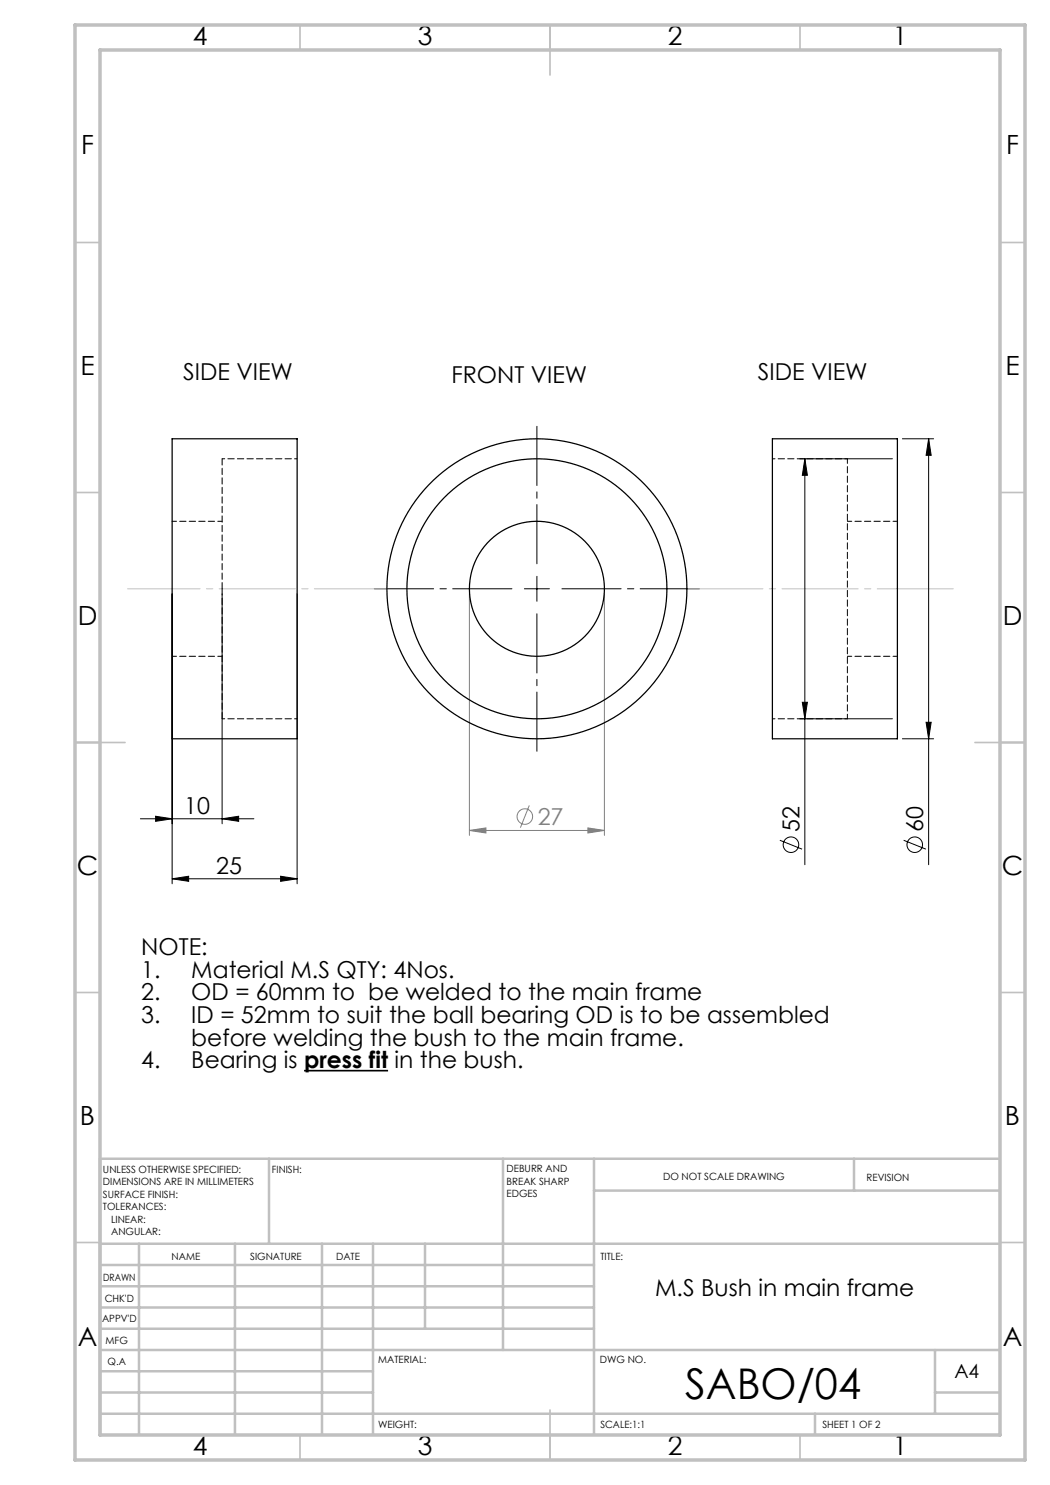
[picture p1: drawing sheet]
<svg xmlns="http://www.w3.org/2000/svg" width="210mm" height="297mm" viewBox="0 0 210 297" stroke-linecap="round" stroke-linejoin="round" font-family="sans-serif">
<g fill="none" stroke="#808080" stroke-width=".2">
<path d="M93.9 118.8v48.3M120.9 118.8v48.3M93.9 166.1l3.3-.5v1zM93.9 166.1h27M105.9 161.1l-1.8 4.4M117.6 165.6l3.3 .5-3.3 .5z"/>
<circle cx="105" cy="163.3" r="1.56"/>
</g>
<g fill="none" stroke="#000" stroke-width=".2">
<path d="M160 91.8h18.5M161 91.8l.5 3.3h-1zM161 91.8v81.1M180.5 87.8h6.2M185.7 87.8l.5 3.3h-1zM185.7 87.8v85.1M34.4 118.8v58M44.4 118.8v46M59.4 118.8v58M104.9 117.8h5M107.4 115.3v5M160 143.8h18.5"/>
<path d="M160.5 140.5h1l-.5 3.3zM180.5 147.8h6.2M185.2 144.5h1l-.5 3.3zM28.1 163.8h22.7M31.1 163.3l3.3 .5-3.3 .5zM34.4 175.8l3.3-.5v1zM34.4 175.8h25M44.4 163.8l3.3-.5v1zM56.1 175.3l3.3 .5-3.3 .5zM156 168.1l4.4 1.7M180.7 168.1l4.5 1.7"/>
<circle cx="158.2" cy="168.9" r="1.56"/>
<circle cx="182.9" cy="168.9" r="1.56"/>
</g>
<path d="M60.8 214.1h16.8" fill="none" stroke="#000" stroke-width=".33"/>
<path d="M102.4 117.8h-27.5M107.4 112.8v-27.5M112.4 117.8h27.5M107.4 122.8v27.5" fill="none" stroke="#000" stroke-width=".2" stroke-dasharray="15.2 1.3 1.3 1.3" stroke-dashoffset="3.4"/>
<path d="M77.4 117.8h-51.9" fill="none" stroke="#c0c0c0" stroke-width=".2" stroke-dasharray="15.2 1.3 1.3 1.3" stroke-dashoffset=".7"/>
<path d="M137.4 117.8h53.2" fill="none" stroke="#c0c0c0" stroke-width=".2" stroke-dasharray="15.2 1.3 1.3 1.3"/>
<g fill="none" stroke="#c0c0c0" stroke-width=".35">
<path d="M60 5v5M110 5v10M160 5v5M15 48.5h5M200 48.5h5M15 98.5h5M200 98.5h5M15 148.5h10M195 148.5h10M15 198.5h5M200 198.5h5M15 248.5h5"/>
<path d="M200 248.5h5M60 287v5M110 282v10M160 287v5"/>
</g>
<g fill="none" stroke="#c0c0c0" stroke-width=".5">
<path d="M53.8 231.8v17M100.6 231.8v38.2M118.8 231.8v55.2M118.8 238.1h81.2M170.8 231.8v6.3M200 231.8h-180v55.2M20 248.8h180M20 257.3h98.8M20 253h98.8M27.8 248.8v38.2M47 248.8v38.2M64.4 248.8v38.2"/>
<path d="M74.6 248.8v38.2M85 248.8v17M20 265.8h98.8M20 261.5h98.8M20 278.5h54.6M20 274.3h54.6M20 270h180M187 278.5h13M187 270v12.8M20 282.8h180M163 282.8v4.2"/>
</g>
<path d="M15 5h190v287h-190zM20 10h180v277h-180z" fill="none" stroke="#c0c0c0" stroke-width=".7"/>
<g fill="#000">
<path d="M185.2 144.5h1l-.5 3.3zM185.7 87.8l.5 3.3h-1zM160.5 140.5h1l-.5 3.3zM161 91.8l.5 3.3h-1z"/>
<path d="M34.4 175.8l3.3-.5v1zM56.1 175.3l3.3 .5-3.3 .5zM31.1 163.3l3.3 .5-3.3 .5zM44.4 163.8l3.3-.5v1z"/>
</g>
<path d="M93.9 166.1l3.3-.5v1zM117.6 165.6l3.3 .5-3.3 .5z" fill="#808080"/>
<g fill="none" stroke="#000" stroke-width=".25">
<path d="M34.4 87.8h25v60h-25zM154.5 87.8h25v60h-25z"/>
<circle cx="107.4" cy="117.8" r="26"/>
<circle cx="107.4" cy="117.8" r="13.5"/>
<circle cx="107.4" cy="117.8" r="30"/>
</g>
<path d="M169.5 91.8v52M44.4 104.3h-10M179.5 104.3h-10M34.4 131.3h10M169.5 131.3h10" fill="none" stroke="#000" stroke-width=".2" stroke-dasharray="1.3 .6" stroke-dashoffset=".4"/>
<path d="M59.4 91.8h-15M169.5 91.8h-15M44.4 143.8h15M154.5 143.8h15" fill="none" stroke="#000" stroke-width=".2" stroke-dasharray="1.3 .6" stroke-dashoffset=".8"/>
<path d="M44.4 117.8v-26M44.4 143.8v-26" fill="none" stroke="#000" stroke-width=".2" stroke-dasharray="1.3 .6"/>
<text font-size="8.5" x="137" y="279.7">SABO/04</text>
<g font-size="5.3">
<text x="38.5" y="9">4</text>
<text x="83.5" y="9">3</text>
<text x="133.6" y="9">2</text>
<text x="178.6" y="9">1</text>
<text x="16.2" y="30.7">F</text>
<text x="201.2" y="30.7">F</text>
<text x="16.1" y="75">E</text>
<text x="201.1" y="75">E</text>
<text x="15.5" y="125">D</text>
<text x="200.5" y="125">D</text>
<text x="15.4" y="175">C</text>
<text x="200.4" y="175">C</text>
<text x="16" y="225">B</text>
<text x="201" y="225">B</text>
<text x="15.5" y="269.2">A</text>
<text x="200.5" y="269.2">A</text>
<text x="38.5" y="291">4</text>
<text x="83.5" y="291">3</text>
<text x="133.6" y="291">2</text>
<text x="178.6" y="291">1</text>
</g>
<g font-size="4.7">
<text x="36.6" y="75.9">SIDE VIEW</text>
<text x="90.3" y="76.6">FRONT VIEW</text>
<text x="151.6" y="75.9">SIDE VIEW</text>
<text x="36.8" y="162.7">10</text>
<text x="159.9" y="166.4" transform="rotate(-90 159.9 166.4)">52</text>
<text x="184.7" y="166.4" transform="rotate(-90 184.7 166.4)">60</text>
<text x="43.2" y="174.7">25</text>
<text x="28.3" y="191">NOTE:</text>
<text x="28.3" y="195.5">1.</text>
<text x="38.3" y="195.5">Material M.S QTY: 4Nos.</text>
<text x="28.3" y="200.1">2.</text>
<text x="38.3" y="200.1">OD = 60mm to be welded to the main frame</text>
<text x="28.3" y="204.6">3.</text>
<text x="38.3" y="204.6">ID = 52mm to suit the ball bearing OD is to be assembled</text>
<text x="38.3" y="209.1">before welding the bush to the main frame.</text>
<text x="28.3" y="213.6">4.</text>
<text x="38.3" y="213.6">Bearing is press fit in the bush.</text>
<text x="131" y="259.2">M.S Bush in main frame</text>
</g>
<text font-size="4.7" fill="#808080" x="107.5" y="165">27</text>
<text font-size="3.9" x="190.9" y="275.5">A4</text>
<g font-size="2">
<text x="20.6" y="234.6">UNLESS OTHERWISE SPECIFIED:</text>
<text x="20.6" y="237.1">DIMENSIONS ARE IN MILLIMETERS</text>
<text x="20.6" y="239.6">SURFACE FINISH:</text>
<text x="54.4" y="234.6">FINISH:</text>
<text x="101.3" y="234.5">DEBURR AND</text>
<text x="101.3" y="237">BREAK SHARP</text>
<text x="101.3" y="239.5">EDGES</text>
<text x="132.6" y="236">DO NOT SCALE DRAWING</text>
<text x="173.3" y="236.2">REVISION</text>
<text x="20.6" y="242.1">TOLERANCES:</text>
<text x="22.2" y="244.6">LINEAR:</text>
<text x="22.2" y="247.1">ANGULAR:</text>
<text x="34.3" y="252">NAME</text>
<text x="50" y="251.9">SIGNATURE</text>
<text x="67.2" y="251.9">DATE</text>
<text x="120.1" y="251.9">TITLE:</text>
<text x="20.6" y="256.1">DRAWN</text>
<text x="20.9" y="260.3">CHK'D</text>
<text x="20.4" y="264.4">APPV'D</text>
<text x="21.1" y="268.8">MFG</text>
<text x="21.5" y="273">Q.A</text>
<text x="75.6" y="272.5">MATERIAL:</text>
<text x="120" y="272.5">DWG NO.</text>
<text x="75.6" y="285.5">WEIGHT:</text>
<text x="120.1" y="285.6">SCALE:1:1</text>
<text x="164.5" y="285.6">SHEET 1 OF 2</text>
</g>
</svg>
